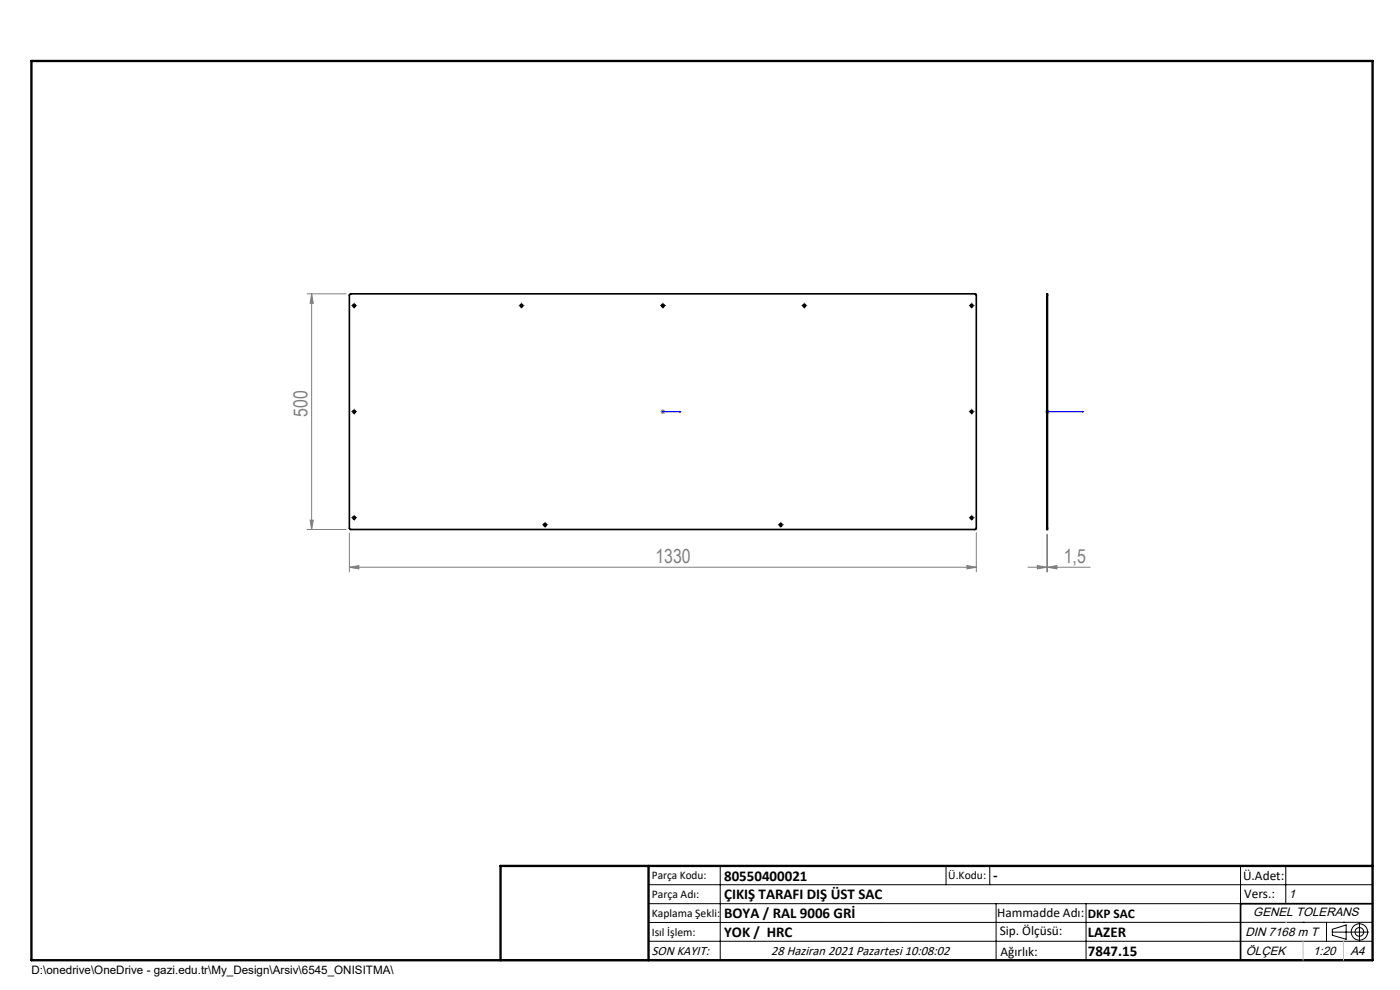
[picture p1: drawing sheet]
<svg xmlns="http://www.w3.org/2000/svg" width="297mm" height="210mm" viewBox="0 0 297 210" stroke-linecap="round" stroke-linejoin="round" font-family="sans-serif">
<g fill="none" stroke="#000" stroke-width=".21">
<path d="M74.9 64.8h.5M75.1 64.6v.5M110.4 64.8h.5M110.6 64.6v.5M140.4 64.8h.5M140.6 64.6v.5M170.4 64.8h.5M170.6 64.6v.5M205.9 64.8h.5M206.1 64.6v.5M74.9 87.3h.5M75.1 87.1v.5"/>
<path d="M205.9 87.3h.5M206.1 87.1v.5M74.9 109.8h.5M75.1 109.6v.5M115.4 111.3h.5M115.6 111.1v.5M165.4 111.3h.5M165.6 111.1v.5M205.9 109.8h.5M206.1 109.6v.5M137.6 187.7h153.6M137.6 191.7h153.6"/>
<path d="M137.6 199.7h153.6M152.8 183.7v20M200.7 183.7v4M210 183.7v4M211.3 191.7v12M230.4 191.7v12M263.2 183.7v20M272.8 183.7v8M276.4 195.6h.1M281.4 195.6v4.1M282.6 197.7h7.8M282.6 197.1l3-.9v3l-3-.8z"/>
<path d="M285 195.6h.1M288.4 195.8v3.8M291.2 195.6l-153.6 .1"/>
<circle cx="288.4" cy="197.7" r="1.74"/>
<circle cx="288.4" cy="197.7" r=".93"/>
</g>
<path d="M140.5 87.3h.2zM140.6 87.3h.1M140.6 87.3h3.9M144.5 87.3h-.4h.4M222.1 87.3h.2zM222.2 87.3h.1M222.2 87.3h7.7M229.9 87.3h-.3h.3" fill="none" stroke="#00f" stroke-width=".21"/>
<g fill="none" stroke="#808080" stroke-width=".21">
<path d="M65.1 62.3h8.3M66.1 62.3l.4 2h-.7zM66.1 62.3v50M140.1 87.3h1M140.3 87l.7 .7M140.6 86.8v1M141 87l-.7 .7M221.7 87.3h1M221.9 87l.7 .7M222.2 86.8v1M222.6 87l-.7 .7M65.1 112.3h8.3"/>
<path d="M65.8 110.3h.7l-.4 2zM74.1 113v8.3M205.1 120l2 .3-2 .4zM207.1 113v8.3M220.1 120l2 .3-2 .4zM222.1 113.3v8M222.2 113.3v8M74.1 120.3l2-.3v.7zM74.1 120.3h133M218.1 120.3h13.2M222.2 120.3l2-.3v.7z"/>
</g>
<g fill="none" stroke="#000" stroke-width=".21" stroke-dasharray="15.2 1.3 1.3 1.3">
<path d="M74.6 64.8h.1M75.1 64.3h.1M75.1 65.3h.1M75.6 64.8h.1M110.1 64.8h.1M110.6 64.3h.1M110.6 65.3h.1M111.1 64.8h.1M140.1 64.8h.1M140.6 64.3h.1M140.6 65.3h.1M141.1 64.8h.1"/>
<path d="M170.1 64.8h.1M170.6 64.3h.1M170.6 65.3h.1M171.1 64.8h.1M205.6 64.8h.1M206.1 64.3h.1M206.1 65.3h.1M206.6 64.8h.1M74.6 87.3h.1M75.1 86.8h.1M75.1 87.8h.1M75.6 87.3h.1"/>
<path d="M205.6 87.3h.1M206.1 86.8h.1M206.1 87.8h.1M206.6 87.3h.1M74.6 109.8h.1M75.1 109.3h.1M75.1 110.3h.1M75.6 109.8h.1M115.1 111.3h.1M115.6 110.8h.1M115.6 111.8h.1M116.1 111.3h.1"/>
<path d="M165.1 111.3h.1M165.6 110.8h.1M165.6 111.8h.1M166.1 111.3h.1M205.6 109.8h.1M206.1 109.3h.1M206.1 110.3h.1M206.6 109.8h.1"/>
</g>
<path d="M291.2 191.7h-28v12M106.2 203.7h185" fill="none" stroke="#000" stroke-width=".35"/>
<path d="M6.7 12.9h284.5v190.8h-284.5zM137.6 183.7v20M291.2 183.7h-185v20" fill="none" stroke="#000" stroke-width=".5"/>
<path d="M272.8 195.6h.1M276.4 199.7v4M285 199.7v4" fill="none" stroke="#c0c0c0" stroke-width=".21"/>
<g fill="#00f">
<path d="M144.1 87.3h.4zM140.5 87.3h.2z"/>
<path d="M222.1 87.3h.2zM229.6 87.3h.3z"/>
</g>
<g fill="#808080">
<path d="M222.2 120.3l2-.3v.7zM220.1 120l2 .3-2 .4z"/>
<path d="M74.1 120.3l2-.3v.7zM205.1 120l2 .3-2 .4z"/>
<path d="M65.8 110.3h.7l-.4 2zM66.1 62.3l.4 2h-.7z"/>
</g>
<g fill="none" stroke="#000" stroke-width=".35">
<path d="M74.2 62.4h132.8l.1 49.7-.2 .2h-132.6l-.2-.2zM222.1 62.6v-.3h.1v.3M222.1 62.6v49.4M222.1 62.6h.1M222.2 62.6v49.4M222.1 112v.3h.1v-.3M222.1 112h.1"/>
<circle cx="75.1" cy="64.8" r=".28"/>
<circle cx="110.6" cy="64.8" r=".27"/>
<circle cx="140.6" cy="64.8" r=".28"/>
<circle cx="170.6" cy="64.8" r=".28"/>
<circle cx="206.1" cy="64.8" r=".27"/>
<circle cx="75.1" cy="87.3" r=".27"/>
<circle cx="206.1" cy="87.3" r=".26"/>
<circle cx="75.1" cy="109.8" r=".27"/>
<circle cx="115.6" cy="111.3" r=".28"/>
<circle cx="165.6" cy="111.3" r=".27"/>
<circle cx="206.1" cy="109.8" r=".26"/>
</g>
<g font-size="4.1" fill="#808080">
<text x="65.2" y="88.5" transform="rotate(-90 65.2 88.5)">500</text>
<text x="139" y="119.4">1330</text>
<text x="225.7" y="119.4">1,5</text>
</g>
<g font-size="3.2">
<text x="153.6" y="186.8">80550400021</text>
<text x="153.6" y="190.8">ÇIKIŞ TARAFI DIŞ ÜST SAC</text>
<text x="210.7" y="186.6">-</text>
<text x="153.6" y="194.8">BOYA / RAL 9006 GRİ</text>
<text x="153.6" y="198.8">YOK / HRC</text>
<text x="230.8" y="198.7">LAZER</text>
<text x="230.8" y="202.8">7847.15</text>
</g>
<g font-size="2.8">
<text x="263.7" y="186.7">Ü.Adet:</text>
<text x="263.9" y="190.5">Vers.:</text>
<text x="211.5" y="194.5">Hammadde Adı:</text>
<text x="230.8" y="194.7">DKP SAC</text>
<text x="138.3" y="202.6">SON KAYIT:</text>
<text x="163.6" y="202.6">28 Haziran 2021 Pazartesi 10:08:02</text>
<text x="212.1" y="198.4">Sip. Ölçüsü:</text>
<text x="212.2" y="202.7">Ağırlık:</text>
</g>
<g font-size="2.6">
<text x="273.4" y="190.4">1</text>
<text x="265.9" y="194.4">GENEL TOLERANS</text>
<text x="264.2" y="198.5">DIN 7168 m T</text>
<text x="264.3" y="202.6">ÖLÇEK</text>
<text x="278.5" y="202.6">1:20</text>
<text x="286.5" y="202.6">A4</text>
</g>
<g font-size="2.5">
<text x="138.3" y="186.4">Parça Kodu:</text>
<text x="138.3" y="190.5">Parça Adı:</text>
<text x="201.2" y="186.5">Ü.Kodu:</text>
<text x="138.3" y="194.5">Kaplama Şekli:</text>
<text x="138.3" y="198.6">Isıl İşlem:</text>
<text x="6.7" y="206.7">D:\onedrive\OneDrive - gazi.edu.tr\My_Design\Arsiv\6545_ONISITMA\</text>
</g>
</svg>
